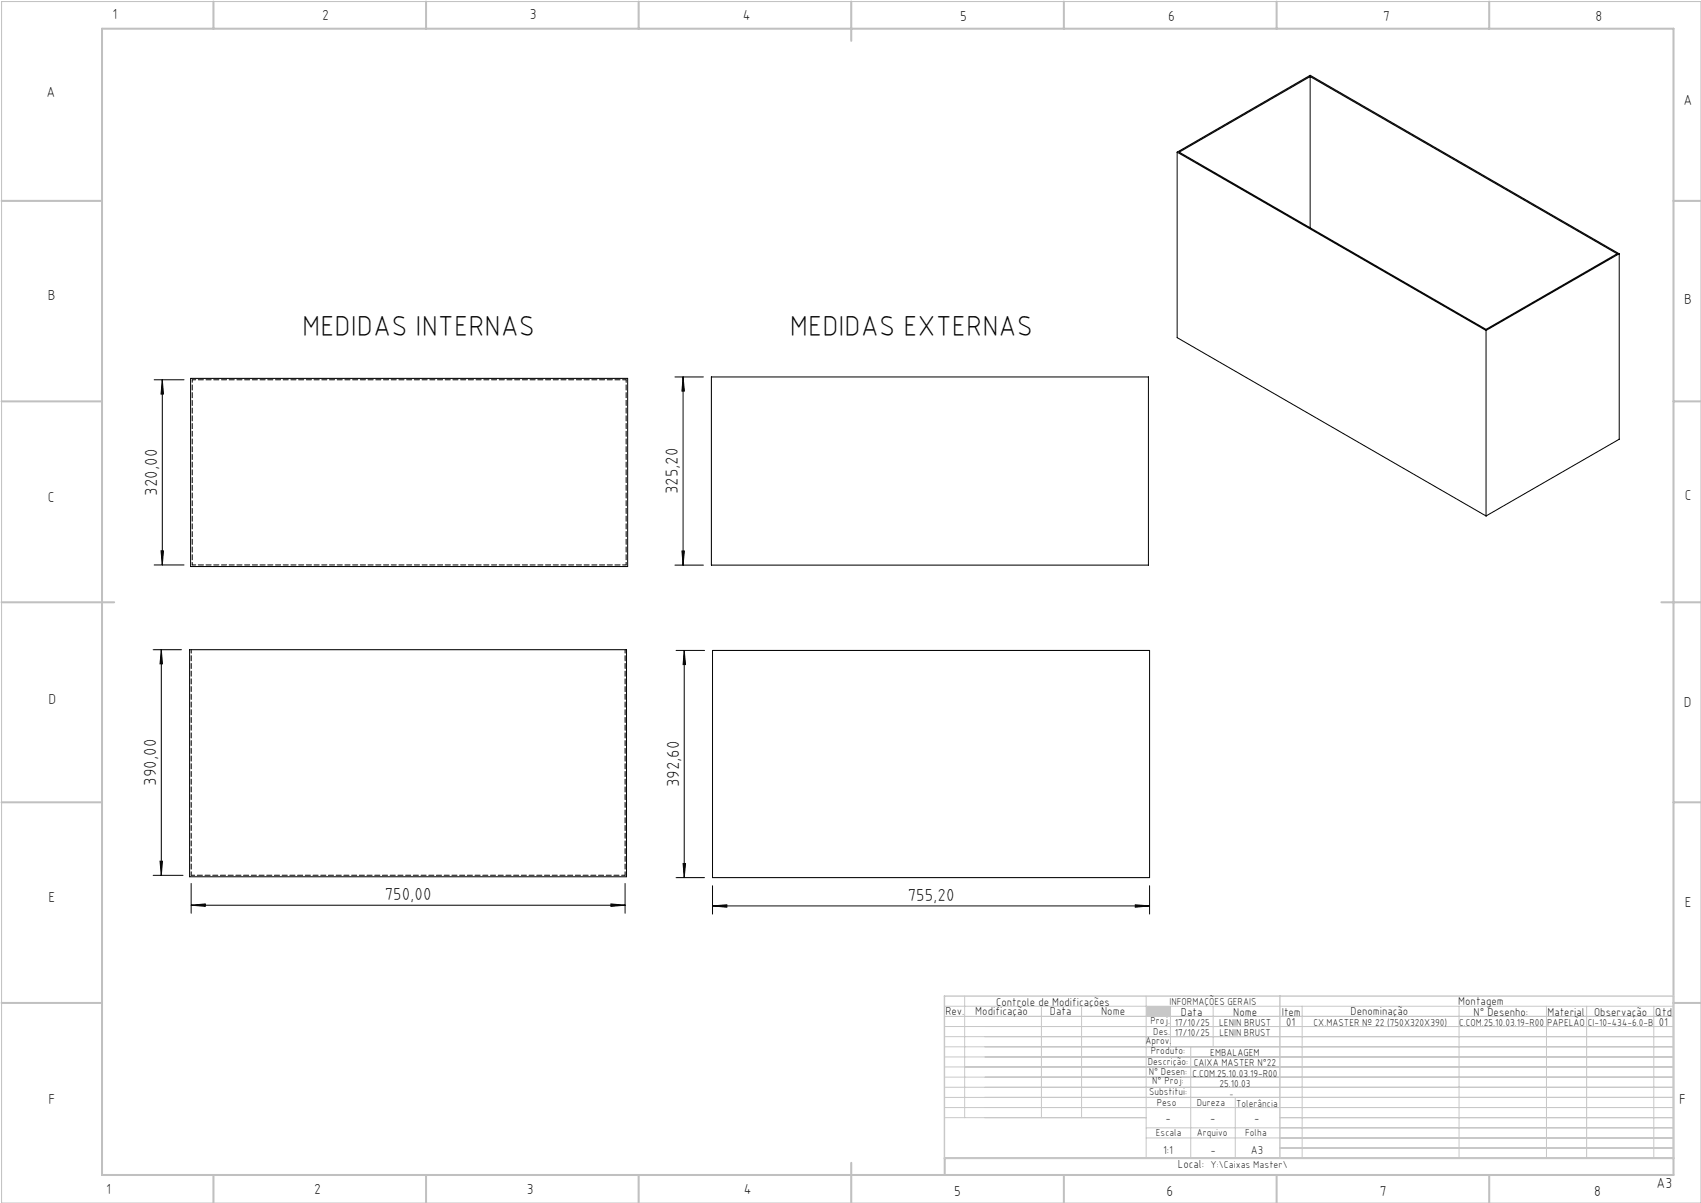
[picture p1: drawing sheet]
<svg xmlns="http://www.w3.org/2000/svg" width="420mm" height="297mm" viewBox="0 0 420 297" stroke-linecap="round" stroke-linejoin="round" font-family="sans-serif">
<path d="M.4 .4h419.6v296.6h-419.6z" fill="none" stroke="#c0c0c0" stroke-width=".25"/>
<g fill="none" stroke="#c0c0c0" stroke-width=".5">
<path d="M25.2 7.1h388v283h-388zM52.7 .4v6.7M105.2 .4v6.7M157.7 .4v6.7M210.2 .4v9.7M262.7 .4v6.7M315.2 .4v6.7M367.7 .4v6.7M.4 49.6h24.8M413.2 49.6h6.8M.4 99.1h24.8M413.2 99.1h6.8"/>
<path d="M.4 148.7h27.8M410.2 148.7h9.8M.4 198.1h24.8M413.2 198.1h6.8M.4 247.6h24.8M413.2 247.6h6.8M52.7 290.1v6.9M105.2 290.1v6.9M157.7 290.1v6.9M210.2 287.1v9.9M262.7 290.1v6.9M315.2 290.1v6.9"/>
<path d="M367.7 290.1v6.9M413.2 285.9h-179.9v4.2"/>
</g>
<g fill="none" stroke="#c3c8d2" stroke-width=".25">
<path d="M233.2 250.9h180M233.2 248.4h180M233.2 253.4h180M233.2 255.9h180M233.2 258.4h180M238.2 245.9v30M257.1 248.4v27.5M267.1 248.4v27.5M283 245.9v40M289 248.4v10M294 258.4v27.5M299.5 248.4v10"/>
<path d="M321.5 248.4v37.5M360.3 248.4v37.5M381.8 248.4v37.5M391.8 248.4v37.5M408.3 248.4v37.5M233.2 260.9h180M233.2 263.4h180M233.2 265.9h180M233.2 268.4h180M233.2 270.9h180M233.2 273.4h180M233.2 275.9h49.8"/>
<path d="M283 278.4h130.2M305 270.9v15M316 275.9h97.2M283 280.9h130.2M316 283.4h97.2"/>
</g>
<path d="M233.2 245.9h180v40h-180zM316 245.9v40" fill="none" stroke="#c3c8d2" stroke-width=".35"/>
<path d="M283 248.4h6v2.5h-6z" fill-rule="evenodd" fill="#c3c8d2"/>
<g fill="none" stroke="#000" stroke-width=".25">
<path d="M323.5 18.9v37.3M290.7 37.6v45.8l76.2 44M290.7 37.6l76.2 44M290.7 37.6l32.8-19 76.3 44M291.2 37.6l32.3-18.7 75.8 43.7-32.4 18.7zM399.8 62.6l-32.9 19M399.8 62.6v45.8l-32.9 19M38.1 93.8h7.3M40.1 93.8l.3 3.5h-.6zM40.1 93.8v45.7M47.1 93.4h107.9v46.5h-107.9zM166.7 93.1h7"/>
<path d="M168.7 93.1v46.4M168.7 93.1l.3 3.5h-.6zM175.6 93.1h108v46.4h-108zM366.9 81.6v45.8M38.1 139.5h7.3M39.8 136h.6l-.3 3.5zM166.7 139.5h7M168.4 136h.6l-.3 3.5zM37.8 160.4h7M39.8 160.4v55.7M39.8 160.4l.3 3.5h-.6zM46.8 160.4h107.9v56.1h-107.9z"/>
<path d="M166.9 160.6h7.1M168.9 160.6v56.1M168.9 160.6l.4 3.5h-.6zM175.9 160.6h107.9v56.1h-107.9zM37.8 216.1h7.4M39.5 212.6h.6l-.3 3.5zM47.2 218.1v7.4M154.3 218.1v7.4M166.9 216.7h7.1M168.7 213.2h.6l-.4 3.5zM175.9 218.7v7M283.8 218.7v7"/>
<path d="M47.2 223.5l3.5-.3v.6zM47.2 223.5h107.1M150.8 223.2l3.5 .3-3.5 .3zM175.9 223.7l3.6-.3v.6zM175.9 223.7h107.9M280.3 223.4l3.5 .3-3.5 .3z"/>
</g>
<g fill="#000">
<path d="M39.8 136h.6l-.3 3.5zM40.1 93.8l.3 3.5h-.6zM168.4 136h.6l-.3 3.5zM168.7 93.1l.3 3.5h-.6z"/>
<path d="M39.8 160.4l.3 3.5h-.6zM39.5 212.6h.6l-.3 3.5zM168.9 160.6l.4 3.5h-.6zM168.7 213.2h.6l-.4 3.5z"/>
<path d="M47.2 223.5l3.5-.3v.6zM150.8 223.2l3.5 .3-3.5 .3zM175.9 223.7l3.6-.3v.6zM280.3 223.4l3.5 .3-3.5 .3z"/>
</g>
<path d="M154.6 93.8v45.7M47.5 139.5v-45.7" fill="none" stroke="#000" stroke-width=".25" stroke-dasharray="1.3 .6" stroke-dashoffset=".6"/>
<path d="M47.5 93.8h107.1M154.6 139.5h-107.1M47.2 160.4v55.7M154.4 160.4v55.7M47.2 216.1h107.2" fill="none" stroke="#000" stroke-width=".25" stroke-dasharray="1.3 .6" stroke-dashoffset=".4"/>
<g font-size="7.1">
<text x="74.6" y="82.9">MEDIDAS INTERNAS</text>
<text x="195" y="82.9">MEDIDAS EXTERNAS</text>
</g>
<g font-size="4.3">
<text x="38.8" y="122.4" transform="rotate(-90 38.8 122.4)">320,00</text>
<text x="167.4" y="122.1" transform="rotate(-90 167.4 122.1)">325,20</text>
<text x="38.5" y="194" transform="rotate(-90 38.5 194)">390,00</text>
<text x="167.7" y="194.4" transform="rotate(-90 167.7 194.4)">392,60</text>
<text x="95" y="222.2">750,00</text>
<text x="224.1" y="222.4">755,20</text>
</g>
<g font-size="3.6">
<text x="27.8" y="4.8">1</text>
<text x="79.5" y="4.9">2</text>
<text x="130.8" y="4.8">3</text>
<text x="183.4" y="4.9">4</text>
<text x="237.1" y="5.1">5</text>
<text x="288.4" y="5.2">6</text>
<text x="341.5" y="5.1">7</text>
<text x="394" y="5.2">8</text>
<text x="11.5" y="24">A</text>
<text x="415.7" y="25.8">A</text>
<text x="11.8" y="74.1">B</text>
<text x="415.8" y="75.1">B</text>
<text x="11.8" y="124">C</text>
<text x="416" y="123.5">C</text>
<text x="12" y="173.7">D</text>
<text x="415.8" y="174.7">D</text>
<text x="12" y="222.6">E</text>
<text x="416" y="223.9">E</text>
<text x="12" y="272.6">F</text>
<text x="414.6" y="272.6">F</text>
<text x="409" y="293.3">A3</text>
<text x="26.2" y="294.8">1</text>
<text x="77.6" y="294.8">2</text>
<text x="130.1" y="294.8">3</text>
<text x="183.7" y="294.7">4</text>
<text x="235.6" y="295.2">5</text>
<text x="288" y="295.2">6</text>
<text x="340.7" y="295.2">7</text>
<text x="393.6" y="295.2">8</text>
</g>
<g font-size="2.9">
<text x="240.8" y="250.6">Modificação</text>
<text x="259.2" y="250.6">Data</text>
<text x="271.9" y="250.6">Nome</text>
<text x="290.9" y="288.4">Local:</text>
</g>
<g font-size="2.8">
<text x="233.4" y="250.6">Rev.</text>
<text x="246" y="248.4">Controle de Modificações</text>
<text x="291.6" y="250.8">Data</text>
<text x="304.5" y="250.8">Nome</text>
<text x="316.5" y="250.9">Item</text>
<text x="333.5" y="250.5">Denominação</text>
<text x="360.1" y="248.2">Montagem</text>
<text x="363.9" y="250.8">N° Desenho:</text>
<text x="382.1" y="250.8">Material</text>
<text x="393.6" y="250.8">Observação</text>
<text x="408.7" y="250.9">Qtd</text>
<text x="317.6" y="253.3">01</text>
<text x="409.6" y="253.3">01</text>
<text x="287.7" y="276.9">-</text>
<text x="298.8" y="276.9">-</text>
<text x="309.7" y="276.9">-</text>
<text x="287.2" y="284.8">1:1</text>
<text x="298.9" y="284.8">-</text>
<text x="308.8" y="284.8">A3</text>
</g>
<g font-size="2.5">
<text x="288.7" y="248.2">INFORMAÇÕES GERAIS</text>
<text x="282.8" y="257.8">Aprov.</text>
<text x="284.1" y="252.9">Proj.</text>
<text x="284.8" y="255.4">Des.</text>
<text x="290.1" y="255.8">17/10/25</text>
<text x="290.1" y="253.3">17/10/25</text>
<text x="301" y="253.3">LENIN BRUST</text>
<text x="301.1" y="255.8">LENIN BRUST</text>
<text x="324.3" y="253.3">CX.MASTER Nº 22 (750X320X390)</text>
<text x="360.3" y="253.3">C.COM.25.10.03.19-R00</text>
<text x="382" y="253.3">PAPELÃO</text>
<text x="392" y="253.3">CI-10-434-6.0-B</text>
<text x="283.4" y="262.9">Descrição:</text>
<text x="284.2" y="260.3">Produto:</text>
<text x="294.7" y="263.3">CAIXA MASTER N°22</text>
<text x="298.8" y="260.7">EMBALAGEM</text>
<text x="283.7" y="265.4">N° Desen:</text>
<text x="284.5" y="267.7">N° Proj:</text>
<text x="294.4" y="265.9">C.COM.25.10.03.19-R00</text>
<text x="301.1" y="268.3">25.10.03</text>
<text x="283.7" y="270.4">Substitui:</text>
<text x="285.6" y="273">Peso</text>
<text x="295.5" y="273">Dureza</text>
<text x="305.2" y="273.3">Tolerância</text>
<text x="285.4" y="280.4">Escala</text>
<text x="295.5" y="280.4">Arquivo</text>
<text x="307.5" y="280.4">Folha</text>
<text x="298.9" y="288.4">Y:\Caixas Master\</text>
</g>
<text font-size="2.1" x="303.5" y="270.9">-</text>
</svg>
